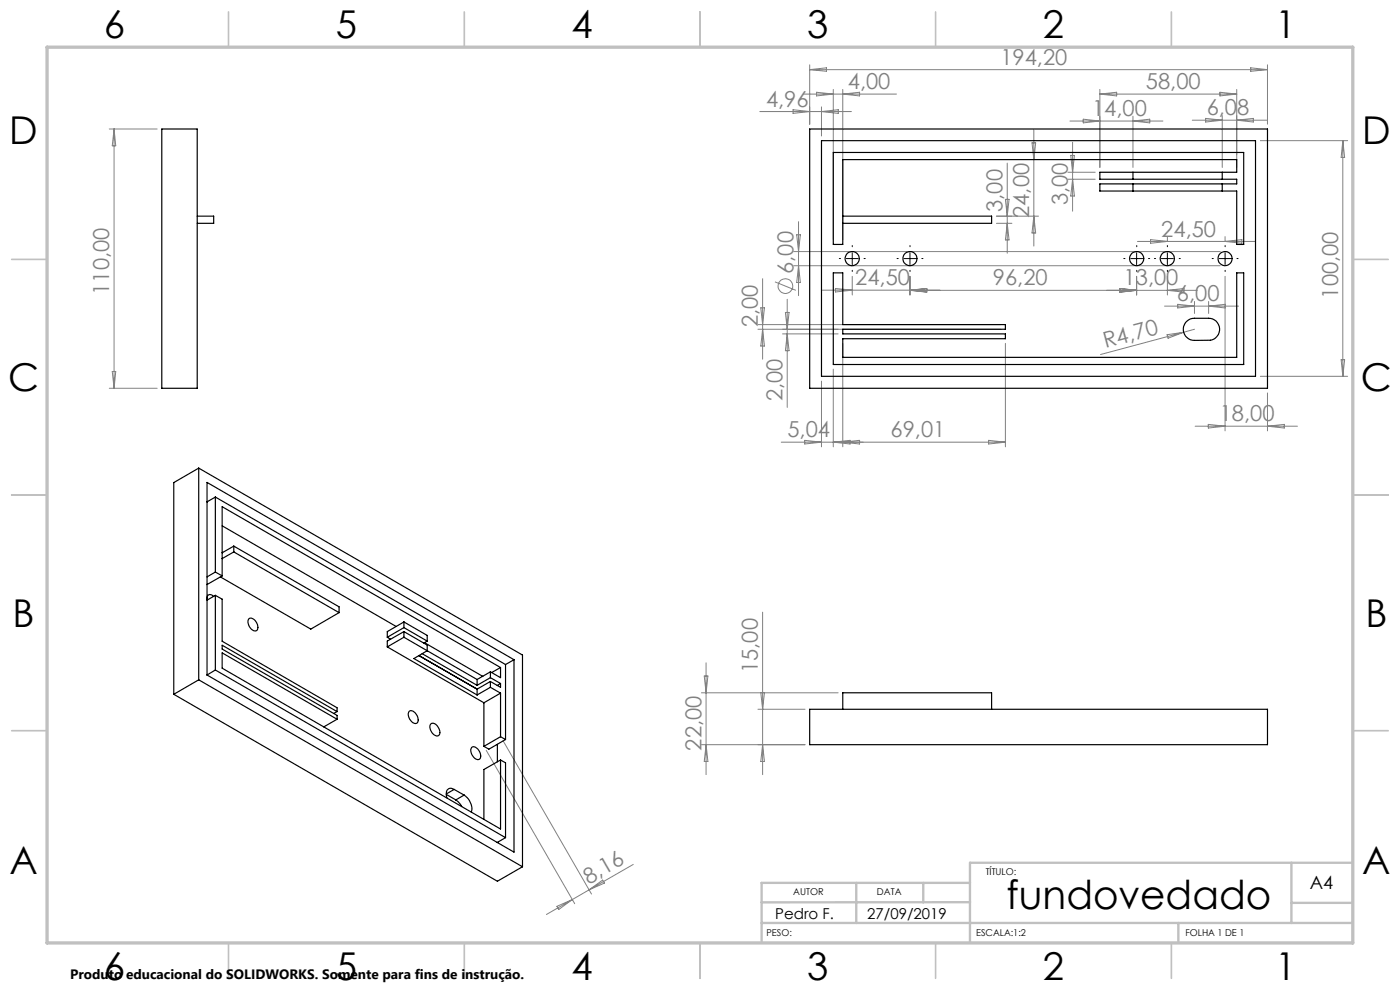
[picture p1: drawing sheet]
<svg xmlns="http://www.w3.org/2000/svg" width="297mm" height="210mm" viewBox="0 0 297 210" stroke-linecap="round" stroke-linejoin="round" font-family="sans-serif">
<g fill="none" stroke="#808080" stroke-width=".21">
<path d="M170.4 20h19.8M171.8 13.7v12.6M171.8 14.8h97.1M171.8 14.8l3.5-.4v.7zM173.2 19.6l3.6 .4-3.6 .3zM176.8 19v31.8M178.8 19v31.8M178.8 20l3.6-.4v.7zM233.3 19v16.5M233.3 20h29.1M233.3 20l3.6-.4v.7zM258.8 19.6l3.6 .4-3.6 .3z"/>
<path d="M262.4 19v16.5M265.3 14.4l3.6 .4-3.6 .3zM268.9 13.7v12.6M23.2 27.4h10.1M24.2 27.4v55M24.2 27.4l.4 3.5h-.8zM161.2 23.7h19.4M168.2 23.3l3.6 .4-3.6 .4zM174.3 22.7v6.1M174.3 23.7l3.5-.4v.8zM213.7 34.6v19.1M218.9 30.3h.8l-.4 3.6z"/>
<path d="M219.3 27.5v24.7M226.6 36.5h5.7M226.6 38h5.7M227 25.7h19.7M227.2 33h.7l-.4 3.5zM227.5 30.2v14.6M227.5 38l.4 3.6h-.7zM229.8 25.3l3.5 .4-3.5 .4zM240.3 24.7v10.8M240.3 25.7l3.6-.4v.8zM252.9 25.5h15.8M255.8 25.1l3.5 .4-3.5 .4z"/>
<path d="M259.3 24.5v11M262.4 25.5l3.5-.4v.8zM267.4 29.8h18.5M284.9 29.8v50M284.9 29.8l.4 3.6h-.8zM161.8 59.1v17.1M164.4 59.8l4.4 1.8M168.4 53.4h90.5M168.4 56.4h90.5M169 49.8h.8l-.4 3.6zM169.4 47v15.7M169.4 56.4l.4 3.5h-.8z"/>
<path d="M180.8 58.6v4M193 58.6v4M211.4 47.4h3.3M213.3 42.3h.8l-.4 3.6zM213.7 47.4l.4 3.5h-.8zM219.3 45.9l.4 3.5h-.8zM220.3 45.9h-8.9M241.1 58.6v4M241.3 51.2h24.9M244.1 50.8l3.5 .4-3.5 .4zM247.6 50.2v.9M247.6 58.6v4"/>
<path d="M259.9 58.6v32.8M259.9 50.2v.9M259.9 51.2l3.6-.4v.8zM23.8 78.8h.8l-.4 3.6zM160.8 69.8h51.5M160.8 68.9h51.5M161.4 65.3h.8l-.4 3.6zM161.8 69.8l.4 3.6h-.8zM166 70.8h11.8M166.6 66.3h.8l-.4 3.5zM167 63.5v22.9M167 70.8l.4 3.6h-.8z"/>
<path d="M174.4 61.6h79.6M176.8 78.3v16.5M177.2 61.2l3.6 .4-3.6 .3zM178.8 72.8v22M193 61.6l3.6-.4v.8zM193 61.6l3.6 .3M213.3 72.8v22M237.6 61.2l3.5 .4-3.5 .4zM247.1 64.9h15.6M247.6 71l3.5-.5-3.3 1.2zM247.6 61.6l3.6-.4v.8zM249.8 64.5l3.6 .4-3.6 .4z"/>
<path d="M251.1 70.5l-17.6 4.7M253.4 64v2.5M253.4 69.8l-2.3 .7M256.4 64v2.5M256.4 64.9l3.5-.4v.8zM267.4 79.8h18.5M284.5 76.3h.8l-.4 3.5zM23.2 82.4h10.1M170.7 93.4l3.6 .4-3.6 .4zM174.3 80.8v14M176.8 93.8l3.5-.4v.8zM178.8 93.8l3.6-.4v.8z"/>
<path d="M209.7 93.4l3.6 .4-3.6 .4zM213.3 93.8h-47.6M253.5 90.4h21.7M256.3 90l3.6 .4-3.6 .4zM268.9 83.4v8M268.9 90.4l3.6-.4v.8zM161.8 129.8v34.5M103.2 159.2l18.7 32.5M106.7 157.1l18.8 32.5M148.8 158h22M148.8 147h29M149.4 143.4h.8l-.4 3.6z"/>
<path d="M149.8 158l.4 3.5h-.8zM149.8 140.6v23.7M160.8 150.5h10M161.4 146.9h.8l-.4 3.6zM161.8 158l.4 3.5h-.8zM118.1 192.3l3.3-1.5-2.9 2.1zM121.4 190.8l-5.5 3.2M125 188.8l-3.6 2M125 188.8l2.8-2.1 .4 .6zM134.3 183.4l-9.3 5.4"/>
<circle cx="166.6" cy="60.7" r="1.55"/>
</g>
<g fill="none" stroke="#000" stroke-width=".21" stroke-dasharray="15.2 1.3 1.3 1.3">
<path d="M178.3 54.8h-.2M180.8 52.3v-.2M180.8 57.3v.3M183.3 54.8h.3M190.6 54.8h-.3M193.1 52.3v-.2M193.1 57.3v.3M195.6 54.8h.2M238.7 54.8h-.3M241.2 52.3v-.2M241.2 57.3v.3M243.7 54.8h.2"/>
<path d="M245.2 54.8h-.3M247.7 52.3v-.2M247.7 57.3v.3M250.2 54.8h.2M257.4 54.8h-.2M259.9 52.3v-.2M259.9 57.3v.3M262.4 54.8h.3"/>
</g>
<path d="M179.5 54.8h2.5M180.8 53.6v2.5M191.8 54.8h2.5M193 53.6v2.5M239.9 54.8h2.5M241.1 53.6v2.5M246.4 54.8h2.5M247.7 53.6v2.5M258.6 54.8h2.5M259.9 53.6v2.5" fill="none" stroke="#000" stroke-width=".21"/>
<g fill="none" stroke="#c0c0c0" stroke-width=".35">
<path d="M48.5 2.5v7.5M98.5 2.5v7.5M148.5 2.5v7.5M198.5 2.5v7.5M248.5 2.5v7.5M2.5 55h7.5M287 55h7.5M2.5 105h7.5M287 105h7.5M2.5 155h7.5M287 155h7.5M48.5 200v7.5"/>
<path d="M98.5 200v7.5M148.5 200v7.5M198.5 200v7.5M248.5 200v7.5"/>
</g>
<path d="M161.6 195.8h125.4M181.6 187.3v8.5M195.9 187.3v4.1M205.8 191.4h-44.2M205.8 187.3h-44.2v12.7M250 195.8v4.2M274 183v12.8M274 191.5h13M287 183h-81.2v17" fill="none" stroke="#c0c0c0" stroke-width=".5"/>
<path d="M10 10h277v190h-277z" fill="none" stroke="#c0c0c0" stroke-width=".7"/>
<g fill="none" stroke="#000" stroke-width=".25">
<path d="M34.3 27.4h7.5v55h-7.5zM171.8 27.4h97.1v55h-97.1zM174.3 29.8h92v50h-92zM176.8 32.3h87v19.5h-1.4v-11.3h-29.1v-1.5h29.1v-1h-29.1v-1.5h29.1v-2.6h-83.6v17.9h-2zM240.3 36.5v1.5M240.3 39v1.5M259.3 36.5v1.5M259.3 39v1.5M41.8 45.9h3.5v1.5h-3.5M176.8 57.9h2v11h34.5v.9h-34.5v1h34.5v1.1h-34.5v3.9h83.6v-17.9h1.4v19.4h-87zM178.8 45.9h31.6v1.5h-31.6M251.5 68.4l.3-.3a2.09 2.09 0 0 1 1.6-.6h3a2.35 2.35 0 0 1 2.3 2.2 2.35 2.35 0 0 1-1.9 2.5h-3.4a2.37 2.37 0 0 1-2.1-1.3 2.37 2.37 0 0 1 .2-2.5z"/>
<path d="M42.2 99.3l68.6 39.7v44.9M42.2 99.3v44.9M42.2 99.3l-5.3 3.1v44.9M45.7 105.4l-1.7 1.1M45.7 105.4v15.9M45.7 105.4l61.5 35.6M47.1 111.5l36.9 21.4M49.6 117.1l-2.5 1.4M49.6 117.1l22.3 12.9M49.6 115.8v1.3M49.6 115.8l-2.5 1.5M49.6 115.8l22.3 12.9v1.3"/>
<path d="M45.3 126.5a.76 .76 0 0 0-1.1-.3 .76 .76 0 0 0-.2 1.1M45.7 126.3l1.4 .8v8.9l24.4 14.1v.8M45.7 126.3v15.8M45.7 126.3l-1.8 1M45.7 121.3l1.4 .9M45.7 121.3l-1.8 1.1M46.7 122.4l19.2 11 6-3.4M47.1 122.2v-14.7l59.1 34.1M47.1 122.2l-3.2 1.8M52.8 131.3a1.22 1.22 0 0 1 1.7 .8l.2 .7a.76 .76 0 0 1-.3 1 .76 .76 0 0 1-1.1-.3 1.93 1.93 0 0 1-.5-2.2zM82.2 137.2l20.5 11.9M82.2 135.2l.7 .4"/>
<path d="M85.7 131.9l-3.5 2.1v1.2M85.7 134l-3.5 2v1.2M85.7 135.2l15.5 8.9M85.7 131.9v1.2M85.7 134v1.2M85.7 134l4.9 2.8v1.2l-2.8 1.7 13.4 7.7M85.7 131.9l4.9 2.9v1.2M85.7 135.2l-3.5 2M85.7 133.1l-3.5 2.1M85.7 133.1l4.9 2.9M88.9 139.1l12.3 7.1M89.6 138.7l11.6 6.7"/>
<path d="M90.1 136.3l12.3 7.2M90.6 136l-.7 .4M109 139.9v40.9l-65.1-37.6M109 139.9l-65.1-37.6v40.9M109 139.9l-1.8 1.1M36.9 147.3l68.6 39.6 5.3-3M42.2 144.2l68.6 39.7M42.2 144.2l-5.3 3.1M45.7 142.1l61.5 35.6M45.7 142.1l-1.8 1.1M71.5 150.9l-24.4-14v.8l24.4 14.1v.8M71.5 152.6l-24.4-14.1v3.2l59.1 34.2v-14.7"/>
<path d="M71.5 152.6l-2.8 1.6M71.5 150.9l-.7 .4M86.8 150.9a1.21 1.21 0 0 1 1.7 .9l.2 .6a.75 .75 0 0 1-.3 1.1 .75 .75 0 0 1-1.1-.4 1.9 1.9 0 0 1-.5-2.2zM91.4 153.6a1.2 1.2 0 0 1 1.7 .8 .97 .97 0 0 1 .3 1 .97 .97 0 0 1-.7 .7 1.99 1.99 0 0 1-1.3-2.5zM100 158.6a1.21 1.21 0 0 1 1.7 .8l.3 .7a.75 .75 0 0 1-.4 1 .75 .75 0 0 1-1-.3 1.9 1.9 0 0 1-.6-2.2zM101.2 144.1v1.3M101.2 146.2v1.2M102.7 149.1v9.2M104 144.6l2.2 1.2v-.8M104 143.7l2.2 1.3M104 142.5v1.2M104 144.6v1.2"/>
<path d="M104 145.8l2.2 1.2M104 145.8l-2.8 1.6M104 143.7l-2.8 1.7M104 144.6l-2.8 1.6M104 142.5l-2.8 1.6M105.5 157.9v3.7M106.2 141.6v2.1l-2.2-1.2M106.2 147v9.3M106.2 156.3l1 .6M106.2 141.6l-1.9 1.1M106.2 147l-3.5 2.1M106.2 145l-.7 .4"/>
<path d="M106.2 156.3l-3.5 2M107.2 156.9l-3.5 2-1-.6M107.2 141v15.9M171.8 150.5h97.1v7.5h-97.1zM178.8 150.5v-3.5h31.6v3.5M94.7 168.5l2 1.2M96.3 167.5a1.03 1.03 0 0 0-1.2-.1 1.03 1.03 0 0 0-.4 1.2l.1 .7M96.3 167.5l2.2 1.2M96.3 167.5l-1.6 .9M96.7 169.7l.9 .8 .3 .6M98.5 168.7a3.5 3.5 0 0 1 1.5 3.6M98.5 168.7l-1.8 1"/>
<path d="M105.5 178.7h.1M106.2 161.2l-3.5 2v10.6M106.2 161.2l1 .6v15.9M107.2 177.7l-1.7 1"/>
<circle cx="180.8" cy="54.8" r="1.51"/>
<circle cx="193" cy="54.8" r="1.49"/>
<circle cx="241.1" cy="54.8" r="1.51"/>
<circle cx="247.6" cy="54.8" r="1.51"/>
<circle cx="259.9" cy="54.8" r="1.49"/>
</g>
<text font-size="8.5" x="213.5" y="192.7">fundovedado</text>
<g font-size="8.1">
<text x="22" y="8">6</text>
<text x="71.2" y="8">5</text>
<text x="121.2" y="8">4</text>
<text x="171.3" y="8">3</text>
<text x="221.3" y="8">2</text>
<text x="270.5" y="8">1</text>
<text x="2" y="30.5">D</text>
<text x="289" y="30.5">D</text>
<text x="1.7" y="83">C</text>
<text x="288.7" y="83">C</text>
<text x="2.7" y="133">B</text>
<text x="289.7" y="133">B</text>
<text x="2" y="185.5">A</text>
<text x="289" y="185.5">A</text>
<text x="22" y="208">6</text>
<text x="71.2" y="208">5</text>
<text x="121.2" y="208">4</text>
<text x="171.3" y="208">3</text>
<text x="221.3" y="208">2</text>
<text x="270.5" y="208">1</text>
</g>
<g font-size="4.7" fill="#808080">
<text x="212.2" y="13.7">194,20</text>
<text x="162.5" y="22.6">4,96</text>
<text x="179.9" y="18.9">4,00</text>
<text x="243.1" y="18.9">58,00</text>
<text x="231.7" y="24.6">14,00</text>
<text x="256" y="24.5">6,08</text>
<text x="212.7" y="44.9" transform="rotate(-90 212.7 44.9)">3,00</text>
<text x="218.3" y="46.2" transform="rotate(-90 218.3 46.2)">24,00</text>
<text x="226.6" y="43.5" transform="rotate(-90 226.6 43.5)">3,00</text>
<text x="246.4" y="50.2">24,50</text>
<text x="168.3" y="58.1" transform="rotate(-90 168.3 58.1)">6,00</text>
<text x="23.2" y="62.6" transform="rotate(-90 23.2 62.6)">110,00</text>
<text x="181.4" y="60.5">24,50</text>
<text x="210.6" y="60.6">96,20</text>
<text x="238.4" y="60.6">13,00</text>
<text x="249.7" y="63.9">6,00</text>
<text x="283.9" y="63.3" transform="rotate(-90 283.9 63.3)">100,00</text>
<text x="160.8" y="69.4" transform="rotate(-90 160.8 69.4)">2,00</text>
<text x="234.5" y="73.9" transform="rotate(-15 234.5 73.9)">R4,70</text>
<text x="166" y="85.1" transform="rotate(-90 166 85.1)">2,00</text>
<text x="258.8" y="89.4">18,00</text>
<text x="167" y="92.8">5,04</text>
<text x="188.9" y="92.8">69,01</text>
<text x="160.8" y="142.8" transform="rotate(-90 160.8 142.8)">15,00</text>
<text x="148.8" y="159.2" transform="rotate(-90 148.8 159.2)">22,00</text>
<text x="124.9" y="187.6" transform="rotate(-30 124.9 187.6)">8,16</text>
</g>
<text font-size="3.9" x="277.9" y="188.5">A4</text>
<g font-size="3.2">
<text x="164.5" y="194.9">Pedro F.</text>
<text x="184" y="194.9">27/09/2019</text>
</g>
<text font-size="2.9" x="14.9" y="207.6">Produto educacional do SOLIDWORKS. Somente para fins de instrução.</text>
<g font-size="2">
<text x="209.1" y="185.5">TÍTULO:</text>
<text x="168.3" y="189.8">AUTOR</text>
<text x="186" y="189.8">DATA</text>
<text x="162.6" y="198.5">PESO:</text>
<text x="207.1" y="198.6">ESCALA:1:2</text>
<text x="251.5" y="198.6">FOLHA 1 DE 1</text>
</g>
</svg>
